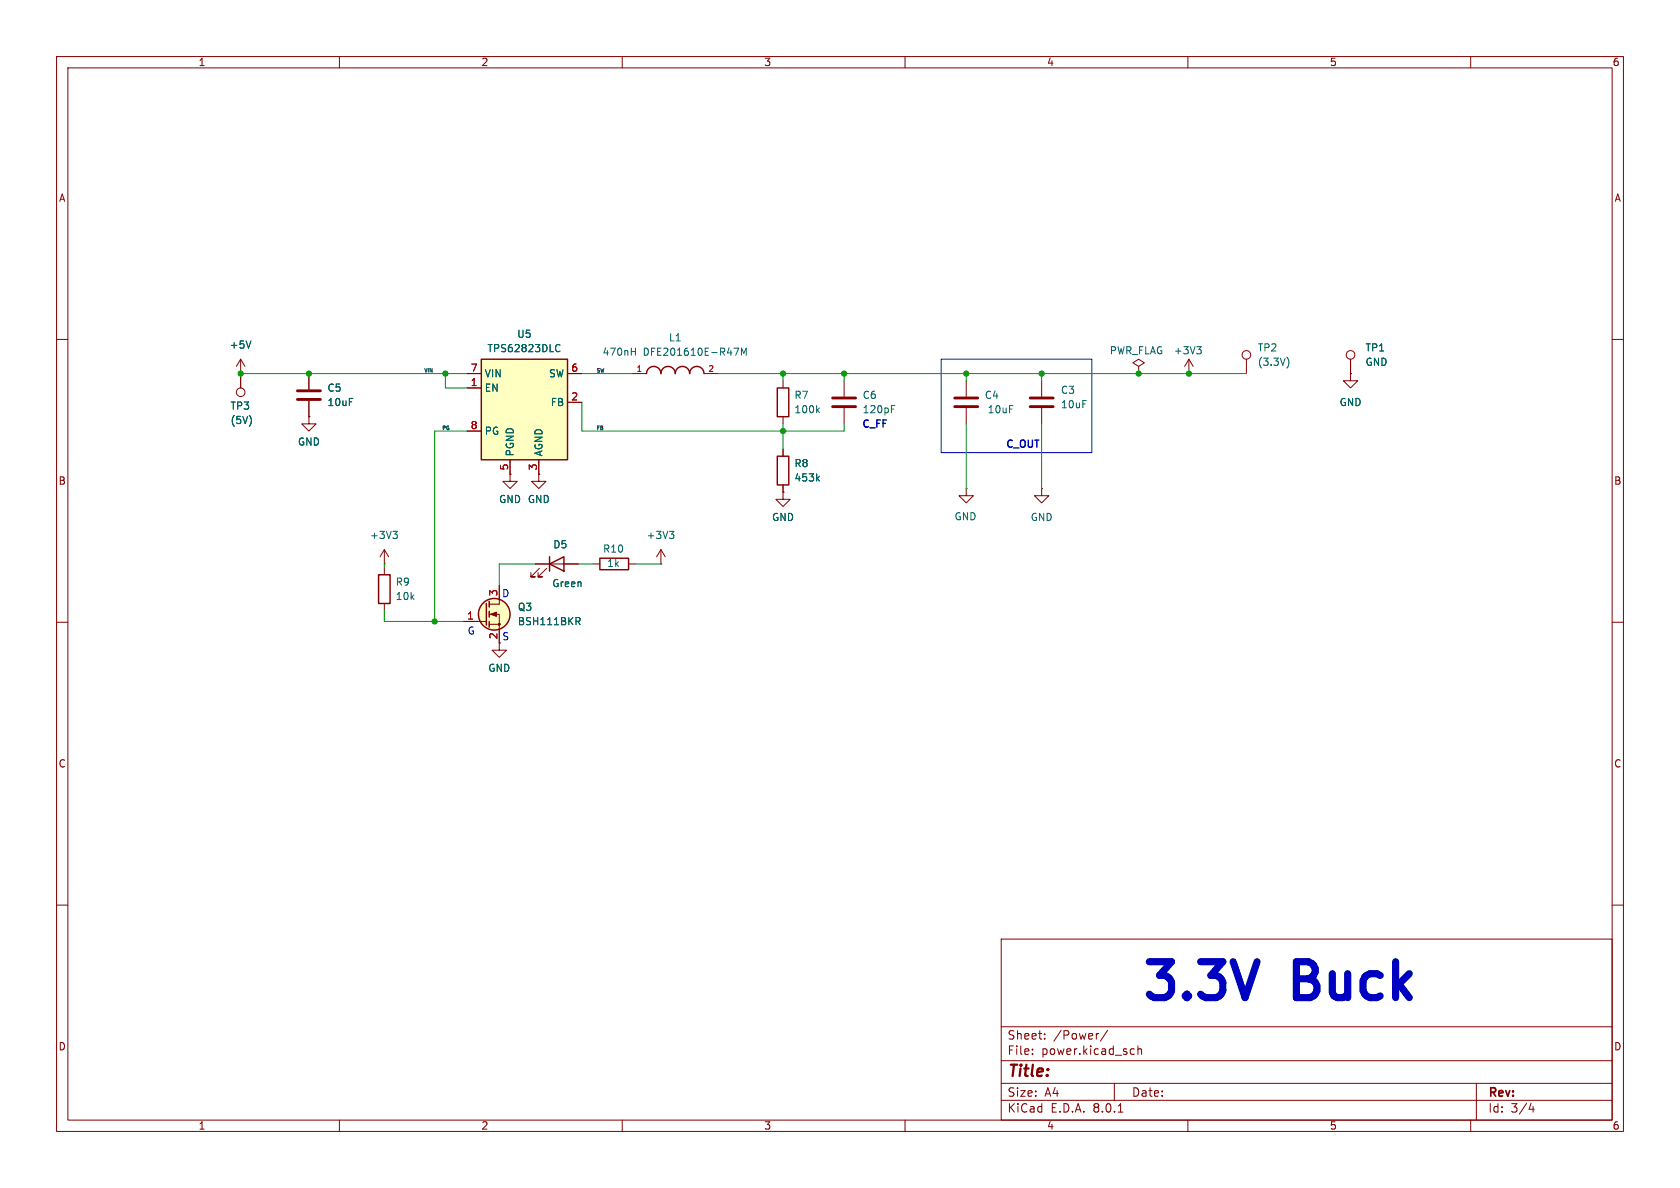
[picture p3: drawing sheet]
<svg xmlns="http://www.w3.org/2000/svg" width="297mm" height="210mm" viewBox="0 0 297 210" stroke-linecap="round" stroke-linejoin="round" font-family="sans-serif">
<g fill="none" stroke="#840000" stroke-width=".18">
<path d="M10 10h277v190h-277zM12 12h273v186h-273zM60 10v2M110 10v2M160 10v2M210 10v2M260 10v2M10 60h2M285 60h2M42.5 66h.1M42.5 63.5v5.1M42.5 63.5l-.7 1.3"/>
<path d="M42.5 63.5l.8 1.3M54.6 73.7v1.2h1.3l-1.3 1.3-1.3-1.3h1.3M54.6 73.7h.1M54.6 66v2.8M54.6 70.9v2.8M149.2 67.3v2.8M149.2 72.1v2.8M238.8 66v1.3h1.2l-1.2 1.3-1.3-1.3h1.3M238.8 66h.1M90.2 83.8v1.3h1.2l-1.2 1.3-1.3-1.3h1.3M90.2 83.8h.1M10 110h2"/>
<path d="M81.9 109.9h4.1M86.5 108.6h1.8v6.3h1.2l-1.2 1.3-1.3-1.3h1.3M86.5 110.4h1.8M88.3 103.5v3.3h-1.8M285 110h2M10 160h2M285 160h2M177 166h108v32h-108zM60 198v2M110 198v2M160 198v2M177 194.5h108"/>
<path d="M177 191.5h108M177 187.5h108M177 181.5h108M182.5 186.3v.1M182.5 185.5v.1M184.7 183.6v.1M184.7 182.8v.1M194.2 182.7l-.2 .1M195.8 182.1l-1.3 2M197 191.5v3M197.7 196.6h.8M200.1 185.4l.4 .1"/>
<path d="M200.5 186.3l-.4 .1M201.2 185.5l.2-.1 .3 .1 .1 .9M201.2 184.9v1.5M210 198v2M260 198v2M261 191.5v6.5M270.7 195l-.4 1.1h.9M271 195.6v1"/>
<circle cx="42.5" cy="69.3" r=".76"/>
</g>
<path d="M52.6 70.6h4M52.6 69.1h4M147.2 71.9h4.1M147.2 70.4h4.1" fill="none" stroke="#840000" stroke-width=".51"/>
<circle cx="87.4" cy="108.6" r="2.79" fill="#ffffc2" stroke="#ffffc2" stroke-width=".18"/>
<g fill="none" stroke="#840000" stroke-width=".25">
<path d="M86 106.7v3.8M86.5 106.3v1M86.5 108.1v1M86.5 109.9v1"/>
<circle cx="87.4" cy="108.6" r="2.79"/>
</g>
<g fill="#840000" stroke="#840000" stroke-width=".18">
<path d="M86.7 108.6l1.1-.4v.8z"/>
<circle cx="88.3" cy="110.4" r=".18"/>
</g>
<path d="M44.4 60.3l-.5 1.2M157.6 72.3h.4M157.6 71.7h.6M101.8 109.2h.5l.3 .2-.2 .4h-.6M102.1 109.8l.5 .6" fill="none" stroke="#006464" stroke-width=".18"/>
<path d="M85.1 63.5h15.2v17.8h-15.2z" fill="#ffffc2"/>
<path d="M85.1 63.5h15.2v17.8h-15.2zM114.3 66a1.27 1.27 0 0 1 1.3-1.2 1.27 1.27 0 0 1 1.2 1.2 1.27 1.27 0 0 1 1.3-1.2 1.27 1.27 0 0 1 1.3 1.2 1.27 1.27 0 0 1 1.2-1.2 1.27 1.27 0 0 1 1.3 1.2 1.27 1.27 0 0 1 1.3-1.2 1.27 1.27 0 0 1 1.3 1.2M137.4 68.6h2v5.1h-2zM97.2 99.7l2.5-1.3v2.6zM97.2 98.4v2.6M106 98.7h5.1v2h-5.1zM137.4 80.6h2v5.1h-2zM66.9 101.6h2.1v5.1h-2.1z" fill="none" stroke="#840000" stroke-width=".25"/>
<g fill="none" stroke="#840000" stroke-width=".18">
<path d="M42.5 66h.1M42.5 66v2.6M54.6 73.7h.1M54.6 66v2.8M54.6 70.9v2.8M82.5 68.6h2.6M82.5 66h2.6M82.5 76.2h2.6M100.3 71.1h2.6M100.3 66h2.6M111.8 66h2.5M124.5 66h2.5"/>
<path d="M138.4 67.3v1.3M138.4 73.7v1.2M138.4 79.4v1.2M170.8 67.3v2.8M170.8 72.1v2.8M184.1 67.3v2.8M184.1 72.1v2.8M201.3 64.8l1-.7-1-.6-1 .6 1 .7v1.2M201.3 66h.1M210.2 66h.1M210.2 63.5l-.8 1.3M210.2 63.5v2.5"/>
<path d="M210.2 63.5l.7 1.3M220.3 63.5v2.5M238.8 66h.1M238.8 63.5v2.5M67.9 99.7h.1M67.9 97.2v2.5M67.9 97.2l-.7 1.2M67.9 97.2l.8 1.2M90.2 83.8h.1M90.2 81.3v2.5M94.6 99.7h7.6M95.2 83.8v1.3h1.3l-1.3 1.3-1.2-1.3h1.2"/>
<path d="M95.2 83.8h.1M95.2 81.3v2.5M104.8 99.7h1.2M111.1 99.7h1.3M116.8 99.7h.1M116.8 97.2l-.7 1.2M116.8 97.2v2.5M116.8 97.2l.8 1.2M138.4 87v1.3h1.3l-1.3 1.2-1.2-1.2h1.2M138.4 87h.1M138.4 85.7v1.3M170.8 86.4v1.2h1.3l-1.3 1.3-1.3-1.3h1.3"/>
<path d="M170.8 86.4h.1M184.1 86.4v1.2h1.3l-1.3 1.3-1.2-1.3h1.2M184.1 86.4h.1M67.9 100.3v1.3M67.9 106.7v1.3M81.9 109.9h2.6M88.3 103.5v2.5M88.3 111.1v2.6M95.4 100.5l-1.5 1.5h.7h-.7v-.8M96.6 100.5l-1.5 1.5h.8h-.8v-.8"/>
<circle cx="220.3" cy="62.7" r=".76"/>
<circle cx="238.8" cy="62.7" r=".76"/>
</g>
<g fill="none" stroke="#006464" stroke-width=".18">
<path d="M44.4 60.3l-.5 1.2M98.5 61l.3-.1 .2 .1M99 62.1l-.2 .1-.3-.1M111.6 62.1h.7M112.3 61.5v1.3M129.8 61.5h.8l-.5 1.3M131.1 62.8v-1.3l.4 .9 .4-.9v1.3M144.5 72.5l.4 .5M144.9 72.1l-.5 .5M211.6 61.3h.8l-.5 .5M212.1 61.8l.3 .2v.3l-.3 .3M227.6 63.2a1.49 1.49 0 0 1 0 1.8"/>
<path d="M69.5 93.9h.7l-.4 .5M70 94.4l.2 .3v.3l-.2 .2M118.4 93.9h.7l-.4 .5M118.9 94.4l.2 .3v.3l-.2 .2M144.5 84.6l.4 .4M144.9 84.2l-.5 .5M101.8 109.2h.5l.3 .2-.2 .4h-.6M102.1 109.8l.5 .6"/>
</g>
<path d="M168.8 71.9h4M168.8 70.4h4M182.1 71.9h4.1M182.1 70.4h4.1" fill="none" stroke="#840000" stroke-width=".51"/>
<path d="M222.2 170l-2.1 6.4" fill="none" stroke="#0000c2" stroke-width="1.3"/>
<path d="M166.4 63.5h26.6v16.5h-26.6z" fill="none" stroke="#0000c2" stroke-width=".18"/>
<g fill="none" stroke="#009600" stroke-width=".18">
<path d="M42.5 66h40M78.7 66v2.6h3.8M82.5 76.2h-5.7v33.7M102.9 66h8.9M102.9 71.1v5.1h46.3v-1.3M127 66h93.3M138.4 66v1.3M138.4 74.9v4.5M149.2 66v1.3M170.8 66v1.3M170.8 74.9v11.5M184.1 66v1.3"/>
<path d="M184.1 74.9v11.5M67.9 99.7v.6M94.6 99.7h-6.3v3.8M102.2 99.7h2.6M112.4 99.7h4.4M67.9 108v1.9h14"/>
</g>
<g fill="#009600" stroke="#009600" stroke-width=".18">
<circle cx="78.7" cy="66" r=".46"/>
<circle cx="138.4" cy="76.2" r=".46"/>
<circle cx="184.1" cy="66" r=".46"/>
<circle cx="201.3" cy="66" r=".46"/>
<circle cx="138.4" cy="66" r=".46"/>
<circle cx="149.2" cy="66" r=".46"/>
<circle cx="170.8" cy="66" r=".46"/>
<circle cx="210.2" cy="66" r=".46"/>
<circle cx="76.8" cy="109.9" r=".46"/>
<circle cx="42.5" cy="66" r=".46"/>
<circle cx="54.6" cy="66" r=".46"/>
</g>
<g font-size="8.8" fill="#0000c2">
<text x="201" y="178.6">3.3V</text>
<text x="228.9" y="178.6">Buck</text>
</g>
<text font-size="2.8" fill="#840000" x="178" y="190.9">Title:</text>
<g font-size="2.1" fill="#840000">
<text x="178" y="184">Sheet:</text>
<text x="186.2" y="184">/Power/</text>
<text x="178" y="186.7">File:</text>
<text x="184.1" y="186.7">power.kicad_sch</text>
<text x="178" y="196.9">KiCad</text>
<text x="178" y="194.1">Size:</text>
<text x="184.7" y="194.1">A4</text>
<text x="185.7" y="196.9">E.D.A.</text>
<text x="193.3" y="196.9">8.0.1</text>
<text x="200" y="194.1">Date:</text>
<text x="263" y="194.3">Rev:</text>
<text x="263" y="196.9">Id:</text>
<text x="267.1" y="196.9">3/4</text>
</g>
<g font-size="1.8" fill="#840000">
<text x="35" y="11.9">1</text>
<text x="85" y="11.9">2</text>
<text x="135" y="11.9">3</text>
<text x="185" y="11.9">4</text>
<text x="235" y="11.9">5</text>
<text x="285" y="11.9">6</text>
<text x="10.3" y="35.9">A</text>
<text x="285.3" y="35.9">A</text>
<text x="10.3" y="85.9">B</text>
<text x="285.3" y="85.9">B</text>
<text x="88" y="113.1" transform="rotate(-90 88 113.1)">2</text>
<text x="10.3" y="135.9">C</text>
<text x="285.3" y="135.9">C</text>
<text x="10.3" y="185.9">D</text>
<text x="285.3" y="185.9">D</text>
<text x="35" y="199.9">1</text>
<text x="85" y="199.9">2</text>
<text x="135" y="199.9">3</text>
<text x="185" y="199.9">4</text>
<text x="235" y="199.9">5</text>
<text x="285" y="199.9">6</text>
</g>
<g font-size="1.8" fill="#006464">
<text x="91.3" y="59.9">U5</text>
<text x="40.5" y="61.8">+5V</text>
<text x="86.1" y="62.5">TPS62823DLC</text>
<text x="106.4" y="63.1">470nH</text>
<text x="113.7" y="63.1">DFE201610E-R47M</text>
<text x="118.2" y="60.6">L1</text>
<text x="196.1" y="62.8">PWR_FLAG</text>
<text x="207.4" y="62.8">+3V3</text>
<text x="222.3" y="62.3">TP2</text>
<text x="222.3" y="64.9">(3.3V)</text>
<text x="241.3" y="62.3">TP1</text>
<text x="241.3" y="64.9">GND</text>
<text x="57.8" y="69.4">C5</text>
<text x="57.8" y="72">10uF</text>
<text x="85.6" y="69.4">EN</text>
<text x="85.6" y="66.9">VIN</text>
<text x="97" y="66.9">SW</text>
<text x="97.3" y="72">FB</text>
<text x="140.3" y="70.7">R7</text>
<text x="152.4" y="70.7">C6</text>
<text x="174" y="70.7">C4</text>
<text x="187.5" y="69.8">C3</text>
<text x="236.7" y="72">GND</text>
<text x="40.6" y="72.6">TP3</text>
<text x="40.6" y="75.2">(5V)</text>
<text x="85.6" y="77.1">PG</text>
<text x="140.3" y="73.3">100k</text>
<text x="152.4" y="73.3">120pF</text>
<text x="174.5" y="73.3">10uF</text>
<text x="187.5" y="72.4">10uF</text>
<text x="52.6" y="79">GND</text>
<text x="91" y="80.8" transform="rotate(-90 91 80.8)">PGND</text>
<text x="96.1" y="80.8" transform="rotate(-90 96.1 80.8)">AGND</text>
<text x="140.3" y="82.8">R8</text>
<text x="88.1" y="89.1">GND GND</text>
<text x="140.3" y="85.3">453k</text>
<text x="65.3" y="95.5">+3V3</text>
<text x="114.2" y="95.5">+3V3</text>
<text x="136.4" y="92.3">GND</text>
<text x="168.7" y="92.2">GND</text>
<text x="182.1" y="92.3">GND</text>
<text x="97.7" y="97.1">D5</text>
<text x="106.5" y="97.9">R10</text>
<text x="107.2" y="100.4">1k</text>
<text x="69.9" y="103.7">R9</text>
<text x="69.9" y="106.3">10k</text>
<text x="97.5" y="104">Green</text>
<text x="91.4" y="110.7">BSH111BKR</text>
<text x="91.4" y="108.2">Q3</text>
<text x="86.2" y="119">GND</text>
</g>
<g font-size="1.8" fill="#a90000">
<text x="83.1" y="65.8">7</text>
<text x="100.9" y="65.8">6</text>
<text x="83.1" y="68.3">1</text>
<text x="100.9" y="70.9">2</text>
<text x="83.1" y="75.9">8</text>
<text x="89.9" y="83.3" transform="rotate(-90 89.9 83.3)">5</text>
<text x="95" y="83.3" transform="rotate(-90 95 83.3)">3</text>
<text x="88" y="105.5" transform="rotate(-90 88 105.5)">3</text>
<text x="82.5" y="109.6">1</text>
</g>
<g font-size="1.8" fill="#0000c2">
<text x="152.2" y="76">C_FF</text>
<text x="177.7" y="79.5">C_OUT</text>
<text x="88.7" y="105.8">D</text>
<text x="82.6" y="112.4">G</text>
<text x="88.7" y="113.4">S</text>
</g>
<g font-size="1.4" fill="#a90000">
<text x="112.4" y="65.8">1</text>
<text x="125.1" y="65.8">2</text>
</g>
<g font-size=".9" fill="#0f0f0f">
<text x="74.9" y="65.9">VIN</text>
<text x="105.4" y="65.9">SW</text>
<text x="78.1" y="76">PG</text>
<text x="105.4" y="76">FB</text>
</g>
</svg>
